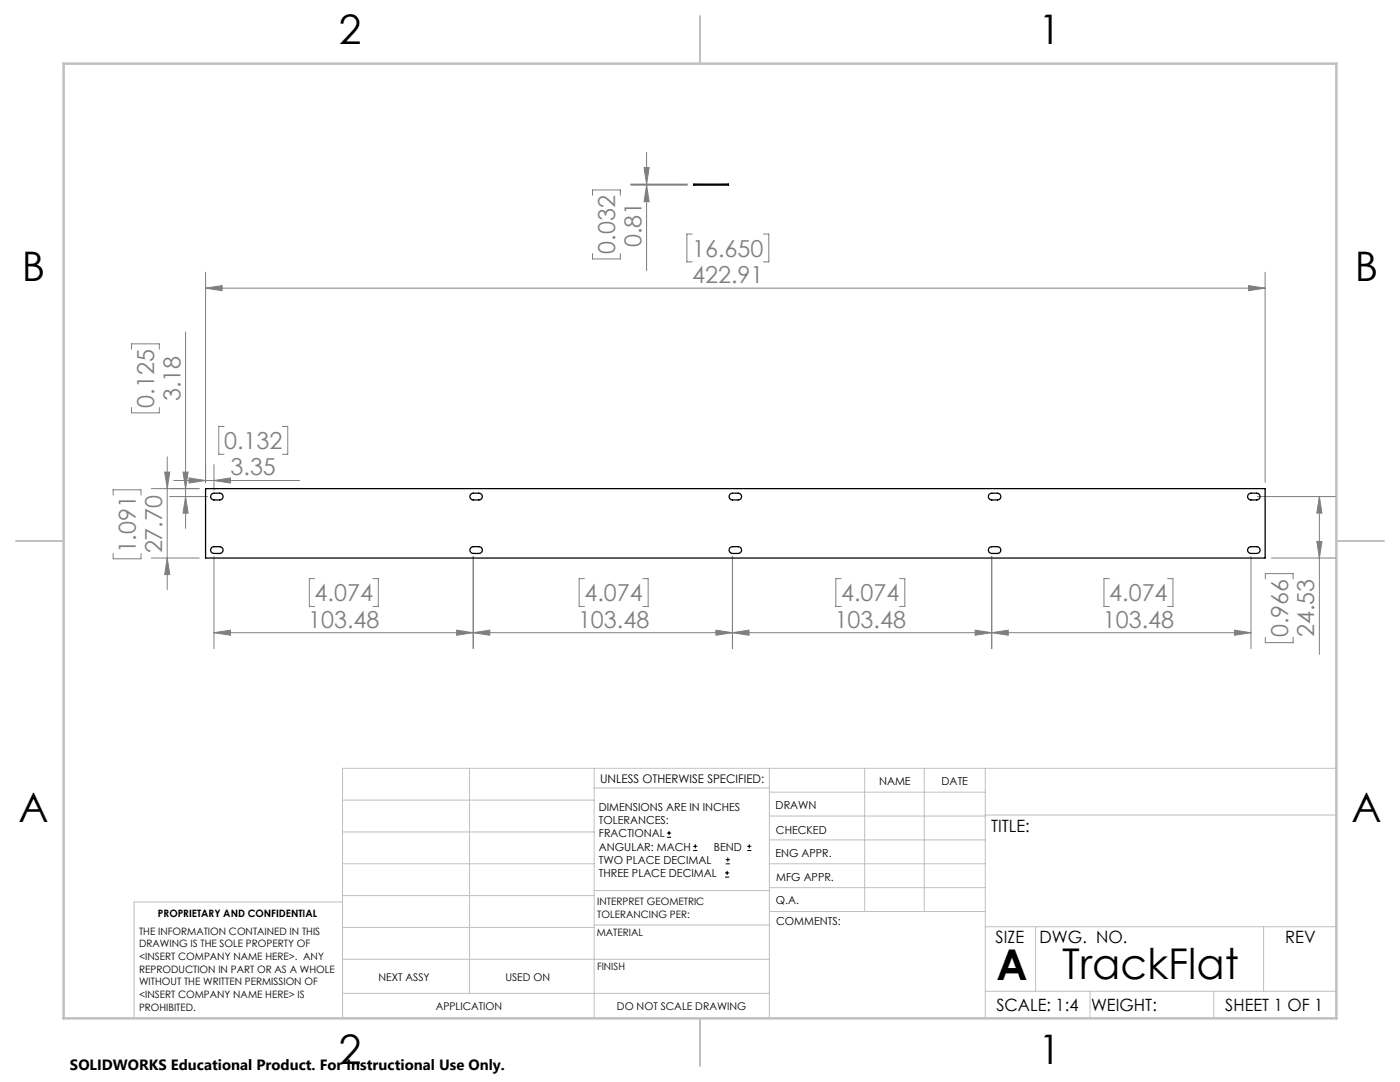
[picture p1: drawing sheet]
<svg xmlns="http://www.w3.org/2000/svg" width="279mm" height="216mm" viewBox="0 0 279 216" stroke-linecap="round" stroke-linejoin="round" font-family="sans-serif">
<g fill="none" stroke="#000" stroke-width=".2">
<path d="M133.1 167.1h.8M133.1 166.2h.8M133.5 165.8v.8M138.3 169.7h.9M138.3 168.9h.9M138.8 168.5v.8M144.7 175h.8M144.7 174.2h.8M144.8 172.4h.9M144.8 171.5h.9M145.1 173.8v.8M145.3 171.1v.8"/>
<path d="M149.1 169.7h.9M149.1 168.9h.9M149.5 168.5v.8"/>
</g>
<g fill="none" stroke="#808080" stroke-width=".2">
<path d="M118.2 39v-1.1h5.6v1.1M125.9 36.7h11.3M125.9 36.9h11.3M128.5 33.4h1l-.5 3.3zM129 30.4v23.6M129 36.9l.5 3.3h-1zM41 54.3v41.9M41 57.5h211.5M41 57.5l3.3-.5v1zM118.2 50.6v1.1h5.6v-1.1M138.1 46.7h-1v5.6h1M152.4 46.7h1v5.6h-1"/>
<path d="M249.2 57l3.3 .5-3.3 .5zM252.5 54.3v41.9M26.2 69.7v-1.1h5.6v1.1M37 66.3v39.1M22.6 98.8v-1.1h5.5v1.1M26.2 81.3v1.1h5.6v-1.1M32.9 94.2h1l-.5 3.3zM33.4 91.1v26.6M33.9 99.1h7.5M34.7 95.9h25.1M36.5 94.2h1l-.5 3.3zM37 99.1l.5 3.3h-1z"/>
<path d="M37.7 95.4l3.3 .5-3.3 .5zM39.8 97.5h-9.6M42.7 92.7v5.1M42.7 95.9l3.3-.5v1zM44.7 85.1h-1v5.5h1M56.4 85.1h1v5.5h-1M250.9 99.1h15.6M263.3 99.1v31.5M263.3 99.1l.5 3.3h-1zM22.6 110.4v1.1h5.5v-1.1M30.2 111.3h9.6M33.4 111.3l.5 3.4h-1z"/>
<path d="M42.7 111v18.4M62.8 115.5h-1.1v5.5h1.1M74.4 115.5h1.1v5.5h-1.1M94.4 111v18.4M116.6 115.5h-1v5.5h1M128.3 115.5h1.1v5.5h-1.1M146.2 111v18.4M167.9 115.5h-1.1v5.5h1.1M179.5 115.5h1.1v5.5h-1.1M197.9 111v18.4M221.4 115.5h-1.1v5.5h1.1M233 115.5h1.1v5.5h-1.1"/>
<path d="M249.7 111v18.4M252.5 115.5v-1h5.6v1M253.8 111.3h12.7M262.8 108h1l-.5 3.3zM42.7 126.2l3.3-.5v1.1zM42.7 126.2h207M91.1 125.7l3.3 .5-3.3 .6zM94.4 126.2l3.3-.5v1.1zM142.9 125.7l3.3 .5-3.3 .6zM146.2 126.2l3.3-.5v1.1zM194.6 125.7l3.3 .5-3.3 .6zM197.9 126.2l3.3-.5v1.1z"/>
<path d="M246.4 125.7l3.3 .5-3.3 .6zM252.5 127.2v1h5.6v-1"/>
</g>
<g fill="none" stroke="#c0c0c0" stroke-width=".2">
<path d="M68.4 159.7h50.2M93.7 153.3v44.9M118.6 153.3v49.9M118.6 157.2h34.9M153.5 153.3v49.9M153.5 158.1h43.1M172.6 153.3v28.6M184.5 153.3v28.6M196.6 153.3v49.9M266.7 153.3h-198.3v49.9M68.4 178.7h50.2M68.4 172.4h50.2"/>
<path d="M68.4 166h50.2M68.4 180h-41.6v23.2M118.6 177.7h35.1M153.5 167.6h43.1M153.5 162.8h43.1M153.5 172.4h43.1M153.5 177.1h43.1M196.6 162.6h70.1M68.4 198.2h85.1M68.4 185.1h50.2M68.4 191.4h50.2M118.6 191.4h34.9"/>
<path d="M118.6 184.6h35.1M153.7 181.9h42.9M196.6 197.8h70.1M196.6 184.9h70.1M206.7 184.9v12.9M217.5 197.8v5.4M242.2 197.8v5.4M252.2 184.9v12.9"/>
</g>
<path d="M139.7 3.2v9.5M3.2 107.9h9.5M266.7 107.9h9.5M139.7 203.2v9.5" fill="none" stroke="#c0c0c0" stroke-width=".25"/>
<path d="M12.7 12.7h254v190.5h-254z" fill="none" stroke="#c0c0c0" stroke-width=".5"/>
<g fill="#808080">
<path d="M146.2 126.2l3.3-.5v1.1zM194.6 125.7l3.3 .5-3.3 .6z"/>
<path d="M42.7 126.2l3.3-.5v1.1zM91.1 125.7l3.3 .5-3.3 .6z"/>
<path d="M94.4 126.2l3.3-.5v1.1zM142.9 125.7l3.3 .5-3.3 .6z"/>
<path d="M41 57.5l3.3-.5v1zM249.2 57l3.3 .5-3.3 .5zM37.7 95.4l3.3 .5-3.3 .5zM42.7 95.9l3.3-.5v1z"/>
<path d="M197.9 126.2l3.3-.5v1.1zM246.4 125.7l3.3 .5-3.3 .6z"/>
<path d="M33.4 111.3l.5 3.4h-1zM32.9 94.2h1l-.5 3.3z"/>
<path d="M128.5 33.4h1l-.5 3.3zM129 36.9l.5 3.3h-1z"/>
<path d="M36.5 94.2h1l-.5 3.3zM37 99.1l.5 3.3h-1zM263.3 99.1l.5 3.3h-1zM262.8 108h1l-.5 3.3z"/>
</g>
<path d="M138.5 36.7h6.9v.2h-6.9zM41 97.5h211.5v13.8h-211.5zM42.2 98.6a2.27 2.27 0 0 1 1.9-.1 .67 .67 0 0 1 .4 .7 .67 .67 0 0 1-.6 .6h-1.2a.67 .67 0 0 1-.6-.5 .67 .67 0 0 1 .1-.7zM94 98.6a2.27 2.27 0 0 1 1.8-.1 .67 .67 0 0 1 .5 .7 .67 .67 0 0 1-.7 .6h-1.2a.67 .67 0 0 1-.6-.5 .67 .67 0 0 1 .2-.7zM145.7 98.6a2.27 2.27 0 0 1 1.9-.1 .67 .67 0 0 1 .4 .7 .67 .67 0 0 1-.7 .6h-1.1a.67 .67 0 0 1-.6-.5 .67 .67 0 0 1 .1-.7zM197.4 98.6a2.27 2.27 0 0 1 1.9-.1 .67 .67 0 0 1 .4 .7 .67 .67 0 0 1-.6 .6h-1.2a.67 .67 0 0 1-.6-.5 .67 .67 0 0 1 .1-.7zM249.2 98.6a2.27 2.27 0 0 1 1.9-.1 .67 .67 0 0 1 .4 .7 .67 .67 0 0 1-.7 .6h-1.1a.67 .67 0 0 1-.7-.5 .67 .67 0 0 1 .2-.7zM42.2 109.3a2.27 2.27 0 0 1 1.9-.2 .67 .67 0 0 1 .4 .8 .67 .67 0 0 1-.6 .5h-1.2a.68 .68 0 0 1-.6-.4 .68 .68 0 0 1 .1-.7zM94 109.3a2.27 2.27 0 0 1 1.8-.2 .67 .67 0 0 1 .5 .8 .67 .67 0 0 1-.7 .5h-1.2a.68 .68 0 0 1-.6-.4 .68 .68 0 0 1 .2-.7zM145.7 109.3a2.27 2.27 0 0 1 1.9-.2 .67 .67 0 0 1 .4 .8 .67 .67 0 0 1-.7 .5h-1.1a.68 .68 0 0 1-.6-.4 .68 .68 0 0 1 .1-.7zM197.4 109.3a2.27 2.27 0 0 1 1.9-.2 .67 .67 0 0 1 .4 .8 .67 .67 0 0 1-.6 .5h-1.2a.68 .68 0 0 1-.6-.4 .68 .68 0 0 1 .1-.7zM249.2 109.3a2.27 2.27 0 0 1 1.9-.2 .67 .67 0 0 1 .4 .8 .67 .67 0 0 1-.7 .5h-1.1a.68 .68 0 0 1-.7-.4 .68 .68 0 0 1 .2-.7z" fill="none" stroke="#000" stroke-width=".25"/>
<path d="M138.9 36.7v.2M139.6 36.7v.2M144.2 36.7v.2M144.9 36.7v.2" fill="none" stroke="#000" stroke-width=".2" stroke-dasharray="1.3 .6"/>
<g font-size="8.5">
<text x="198.9" y="195.5">A</text>
<text x="212" y="195.4">TrackFlat</text>
</g>
<g font-size="8.1">
<text x="67.6" y="8.9">2</text>
<text x="207.3" y="8.9">1</text>
<text x="4.4" y="56.2">B</text>
<text x="270.4" y="56.2">B</text>
<text x="3.7" y="164.1">A</text>
<text x="269.7" y="164.1">A</text>
<text x="67.6" y="212.4">2</text>
<text x="207.3" y="212.4">1</text>
</g>
<g font-size="4.7" fill="#808080">
<text x="122.8" y="50.6" transform="rotate(-90 122.8 50.6)">0.032</text>
<text x="128" y="49.3" transform="rotate(-90 128 49.3)">0.81</text>
<text x="138.1" y="51.2">16.650</text>
<text x="138.1" y="56.5">422.91</text>
<text x="30.8" y="81.3" transform="rotate(-90 30.8 81.3)">0.125</text>
<text x="36" y="80" transform="rotate(-90 36 80)">3.18</text>
<text x="44.7" y="89.6">0.132</text>
<text x="46" y="94.9">3.35</text>
<text x="27.1" y="110.4" transform="rotate(-90 27.1 110.4)">1.091</text>
<text x="32.4" y="110.4" transform="rotate(-90 32.4 110.4)">27.70</text>
<text x="62.8" y="120">4.074</text>
<text x="116.7" y="120">4.074</text>
<text x="167.9" y="120">4.074</text>
<text x="221.4" y="120">4.074</text>
<text x="61.5" y="125.2">103.48</text>
<text x="115.4" y="125.2">103.48</text>
<text x="166.6" y="125.2">103.48</text>
<text x="220.1" y="125.2">103.48</text>
<text x="257.1" y="127.2" transform="rotate(-90 257.1 127.2)">0.966</text>
<text x="262.3" y="127.2" transform="rotate(-90 262.3 127.2)">24.53</text>
</g>
<g font-size="3.4">
<text x="197.8" y="166">TITLE:</text>
<text x="198.7" y="188.1">SIZE</text>
<text x="207.5" y="188.1">DWG. NO.</text>
<text x="256.5" y="188.2">REV</text>
<text x="198.8" y="201.7">SCALE: 1:4</text>
<text x="217.7" y="201.8">WEIGHT:</text>
<text x="244.5" y="201.7">SHEET 1 OF 1</text>
</g>
<text font-size="3" x="14" y="213.5">SOLIDWORKS Educational Product. For Instructional Use Only.</text>
<text font-size="2.4" x="119.8" y="156.2">UNLESS OTHERWISE SPECIFIED:</text>
<g font-size="2.2">
<text x="119.5" y="161.8">DIMENSIONS ARE IN INCHES</text>
<text x="154.8" y="161.4">DRAWN</text>
<text x="175.4" y="156.6">NAME</text>
<text x="187.9" y="156.7">DATE</text>
<text x="119.5" y="164.4">TOLERANCES:</text>
<text x="119.5" y="167.1">FRACTIONAL</text>
<text x="154.9" y="166.3">CHECKED</text>
<text x="119.5" y="169.7">ANGULAR: MACH</text>
<text x="119.5" y="172.4">TWO PLACE DECIMAL</text>
<text x="142.5" y="169.7">BEND</text>
<text x="154.8" y="171">ENG APPR.</text>
<text x="119.5" y="175">THREE PLACE DECIMAL</text>
<text x="154.9" y="175.7">MFG APPR.</text>
<text x="154.9" y="180.4">Q.A.</text>
<text x="154.9" y="184.6">COMMENTS:</text>
</g>
<g font-size="2.1">
<text x="75.5" y="195.7">NEXT ASSY</text>
<text x="100.9" y="195.7">USED ON</text>
<text x="86.9" y="201.5">APPLICATION</text>
<text x="123.1" y="201.6">DO NOT SCALE DRAWING</text>
</g>
<g font-size="2">
<text x="31.5" y="182.9">PROPRIETARY AND CONFIDENTIAL</text>
<text x="119.2" y="180.6">INTERPRET GEOMETRIC</text>
<text x="119.2" y="183.1">TOLERANCING PER:</text>
<text x="27.8" y="186.5">THE INFORMATION CONTAINED IN THIS</text>
<text x="27.8" y="189">DRAWING IS THE SOLE PROPERTY OF</text>
<text x="27.8" y="191.6">&lt;INSERT COMPANY NAME HERE&gt;. ANY</text>
<text x="119.1" y="186.7">MATERIAL</text>
<text x="27.8" y="194.1">REPRODUCTION IN PART OR AS A WHOLE</text>
<text x="27.8" y="196.6">WITHOUT THE WRITTEN PERMISSION OF</text>
<text x="119.1" y="193.5">FINISH</text>
<text x="27.8" y="199.1">&lt;INSERT COMPANY NAME HERE&gt; IS</text>
<text x="27.8" y="201.7">PROHIBITED.</text>
</g>
</svg>
